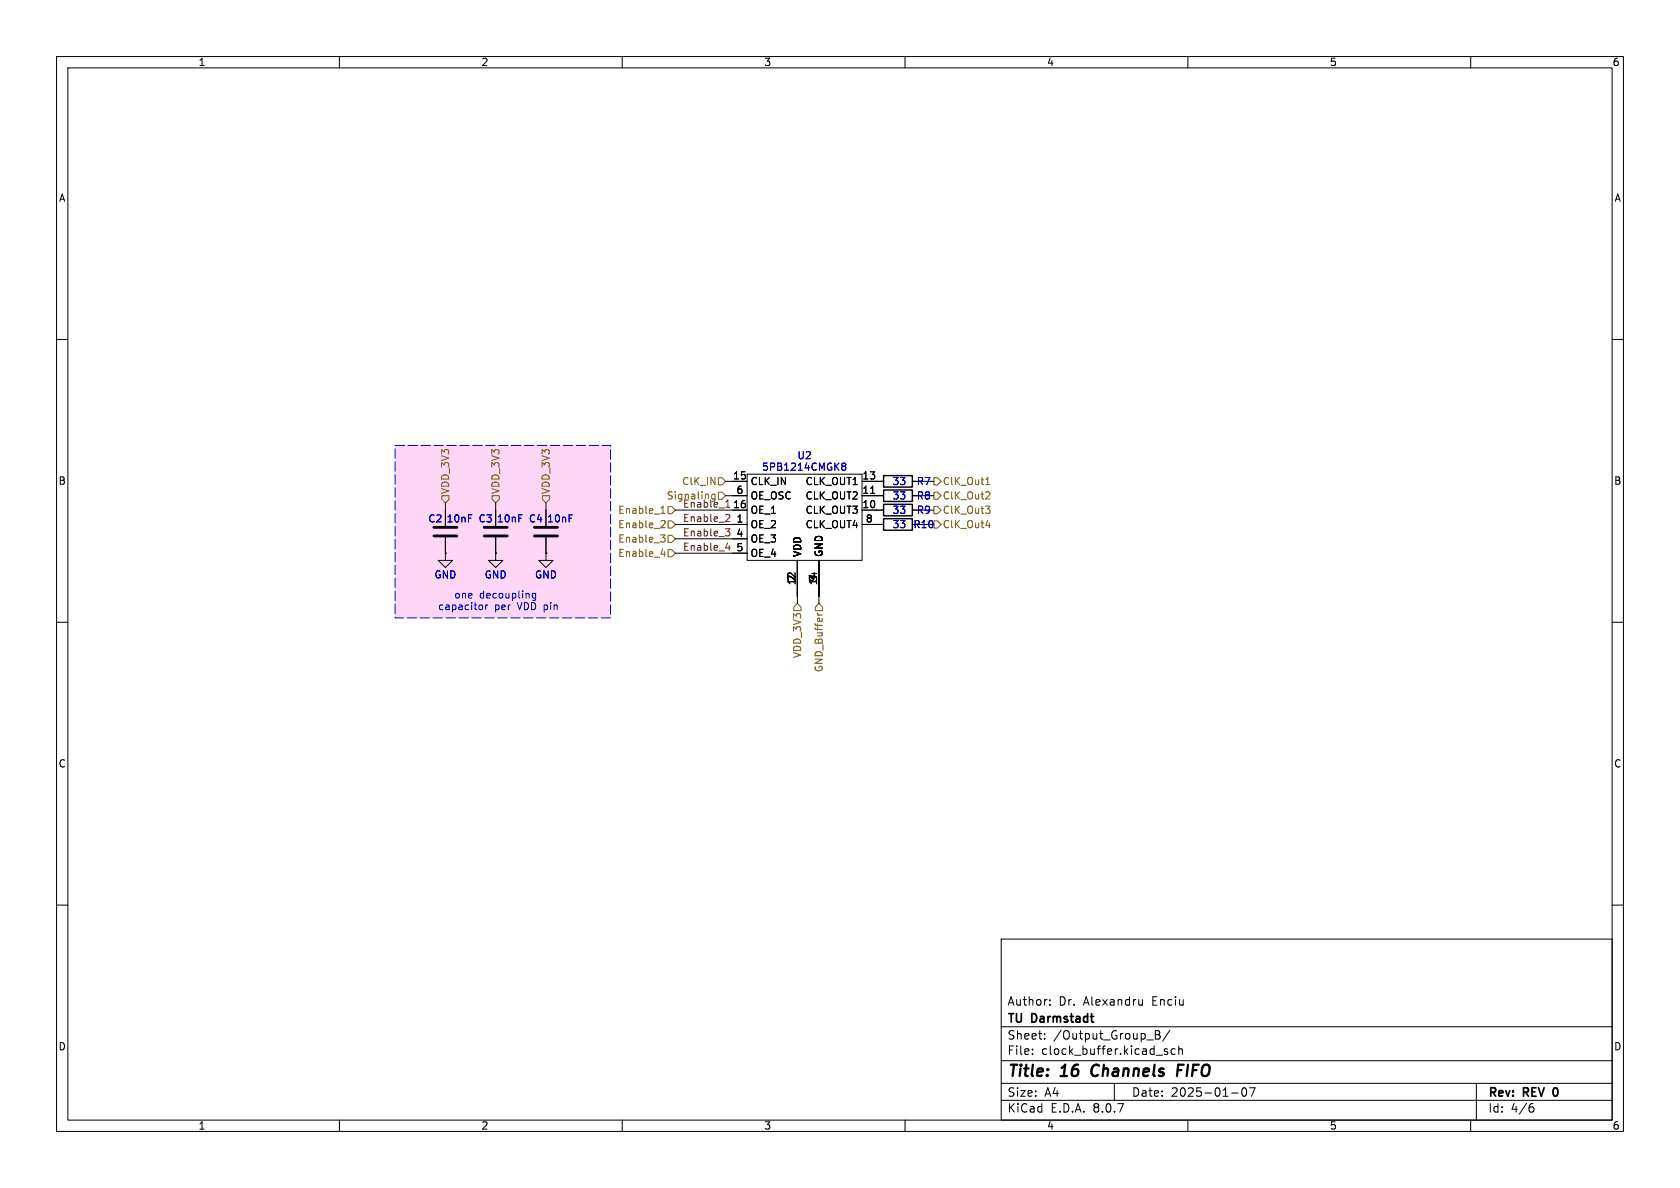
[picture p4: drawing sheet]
<svg xmlns="http://www.w3.org/2000/svg" width="297mm" height="210mm" viewBox="0 0 297 210" stroke-linecap="round" stroke-linejoin="round" font-family="sans-serif">
<g fill="none" stroke="#000" stroke-width=".18">
<path d="M10 10h277v190h-277zM12 12h273v186h-273zM60 10v2M110 10v2M160 10v2M210 10v2M260 10v2M10 60h2M285 60h2M10 110h2M285 110h2M10 160h2"/>
<path d="M177 166h108v32h-108zM185.6 177.6v.1M185.6 176.8v.1M202 176.7v1M202 177.6l-.5 .1M285 160h2M60 198v2M110 198v2M160 198v2M177 194.5h108M177 191.5h108M177 187.5h108"/>
<path d="M177 181.5h108M182.5 186.3v.1M182.5 185.5v.1M184.7 183.6v.1M184.7 182.8v.1M197 191.5v3M204.2 182.2h.5l.3 .1v.3l-.3 .3a.4 .4 0 0 1 .4 .4 .4 .4 0 0 1-.3 .4h-.6zM204.2 182.9h.5M206.4 185.5l-.4-.1-.2 .2 .1 .2 .5 .2v.3h-.6M206.8 182.1l-1.3 2M207.7 185.5l-.4-.1-.3 .3v.4l.2 .2h.5M208.4 185.5l.2-.1 .4 .1v.9"/>
<path d="M208.4 184.9v1.5M210 198v2M217.7 193.2h1.2M219.7 192.4l.2-.1a.81 .81 0 0 1 .6 .6 .81 .81 0 0 1-.3 .8l-.2 .1a.81 .81 0 0 1-.3-1.4zM220.9 192.3h1l-.7 1.5M260 198v2M261 191.5v6.5M270.6 195.7h.4l.2 .3-.1 .5-.5 .1M271 195.1l-.4 .1"/>
</g>
<path d="M274.6 192.6v.9" fill="none" stroke="#000" stroke-width=".3"/>
<path d="M193.2 188.5a1.27 1.27 0 0 0 0 1.6M208.2 189.2h.7M209.3 188.2h-1l-.2 2" fill="none" stroke="#000" stroke-width=".4"/>
<path d="M69.8 78.7h38.1v30.5h-38.1z" fill="#ffd6f6"/>
<path d="M156.2 86.6h5.1v2h-5.1zM156.2 91.7h5.1v2h-5.1zM156.2 84.1h5.1v2h-5.1zM156.2 89.2h5.1v2h-5.1z" fill="none" stroke="#020000" stroke-width=".25"/>
<g fill="none" stroke="#000" stroke-width=".18">
<path d="M78.7 97.8h.1M78.7 88.9v4.1M78.7 95v2.8M87.6 97.8h.1M87.6 88.9v4.1M87.6 95v2.8M96.5 97.8h.1M96.5 88.9v4.1M96.5 95v2.8M119.4 92.7h12.7M119.4 90.2h12.7M119.4 95.3h12.7"/>
<path d="M119.4 97.8h12.7M128.3 87.6h3.8M128.3 85.1h3.8M141 99.1v7.6M144.8 99.1v7.6M152.4 87.6h3.8M152.4 92.7h3.8M152.4 90.2h3.8M152.4 85.1h3.8M153.9 87.2h.7M161.3 87.6h3.8M161.3 90.2h3.8"/>
<path d="M161.3 85.1h3.8"/>
</g>
<path d="M78.7 97.8v1.3h1.3l-1.3 1.2-1.2-1.2h1.2M87.6 97.8v1.3h1.3l-1.3 1.2-1.2-1.2h1.2M96.5 97.8v1.3h1.3l-1.3 1.2-1.3-1.2h1.3M132.1 83.8h20.3v15.3h-20.3z" fill="none" stroke="#020000" stroke-width=".18"/>
<path d="M149 82.4l-.2-.2 .2-.3h.3l.2 .2-.2 .3M149 82.4l-.2 .2 .1 .4 .1 .1h.4l.1-.2v-.3l-.2-.2M149 82.4h.3M85.2 107l.1 .5-.2 .3M85.9 106.9v.9M86 107l-.1 .2M94.7 104.9v1l-.2 .3-.3-.1M94.7 104.9h-.4l-.2 .2 .1 .6h.5" fill="none" stroke="#0000c2" stroke-width=".18"/>
<path d="M76.7 93.2h4.1M76.7 94.7h4.1M85.6 93.2h4.1M85.6 94.7h4.1M94.5 93.2h4.1M94.5 94.7h4.1" fill="none" stroke="#020000" stroke-width=".51"/>
<g fill="none" stroke="#725600" stroke-width=".18">
<path d="M78.1 87.6h1.3v.7l-.7 .6-.6-.6zM87 87.6h1.3v.7l-.7 .6-.6-.6zM95.9 87.6h1.3v.7l-.7 .6-.6-.6zM116.8 94.6h.8l-.4 .4 .3 .2 .1 .4-.3 .2h-.3M116.9 97.9h.7M116.9 90.7h.7M116.9 89.8l.3-.3v1.2M117 92l.5 .1 .1 .3-.8 .9h.8M117.5 97.5v.9M118.1 92.1h.6l.7 .6-.7 .6h-.6zM118.1 94.6h.6l.7 .7-.7 .6h-.6zM118.1 97.2h.6l.7 .6-.7 .6h-.6z"/>
<path d="M118.1 89.5h.6l.7 .7-.7 .6h-.6zM126.4 87.4v1M126.4 87.4h-.5l-.1 .6M127 84.5h.6l.7 .6-.7 .6h-.6zM127 87h.6l.7 .6-.7 .7h-.6zM165.1 87h.6l.7 .6-.7 .7h-.6zM165.1 92.1h.6l.7 .6-.7 .6h-.6zM165.1 84.5h.6l.7 .6-.7 .6h-.6zM165.1 89.5h.6l.7 .7-.7 .6h-.6zM174.2 89.5h.8l-.4 .5M174.3 92.9h.8M174.3 85.7h.7"/>
<path d="M174.4 84.7l.2-.3v1.3M174.5 86.9l.4 .1 .1 .3-.8 .9h.8M174.8 90l.2 .2v.3l-.2 .2M174.9 92.4v.9M140.3 107.3l.7-.6 .6 .6v.7h-1.3zM144.5 108.4l.3 .3M144.8 106.7l.6 .6v.7h-1.3v-.7z"/>
</g>
<path d="M128.2 93.5h.8l-.4 .5 .4 .1v.4l-.2 .2h-.4M128.3 89.7h.7M128.3 88.8l.4-.4v1.3M128.3 96.9h.8M128.5 90.9l.4 .1 .1 .3-.8 .9h.8M128.9 96.4v.9" fill="none" stroke="#840000" stroke-width=".18"/>
<path d="M69.8 78.7h38.1v30.5h-38.1z" fill="none" stroke="#0000c2" stroke-width=".18" stroke-dasharray="1.7 .6"/>
<g font-size="2.8">
<text x="178" y="190.9">Title:</text>
<text x="187.7" y="190.9">16</text>
<text x="193.8" y="190.9">Channels</text>
<text x="209.7" y="190.9">FIFO</text>
</g>
<g font-size="2.1">
<text x="178" y="178">Author:</text>
<text x="187.2" y="178">Dr.</text>
<text x="191.6" y="178">Alexandru</text>
<text x="203.8" y="178">Enciu</text>
<text x="178" y="184">Sheet:</text>
<text x="178" y="181.2">TU</text>
<text x="182.5" y="181.2">Darmstadt</text>
<text x="186.2" y="184">/Output_Group_B/</text>
<text x="178" y="186.7">File:</text>
<text x="184.1" y="186.7">clock_buffer.kicad_sch</text>
<text x="178" y="196.9">KiCad</text>
<text x="178" y="194.1">Size:</text>
<text x="184.7" y="194.1">A4</text>
<text x="185.7" y="196.9">E.D.A.</text>
<text x="193.3" y="196.9">8.0.7</text>
<text x="200" y="194.1">Date:</text>
<text x="207" y="194.1">2025-01-07</text>
<text x="263" y="194.3">Rev:</text>
<text x="263" y="196.9">Id:</text>
<text x="267.1" y="196.9">4/6</text>
<text x="269.4" y="194.3">REV</text>
<text x="275.3" y="194.3">0</text>
</g>
<g font-size="1.8">
<text x="35" y="11.9">1</text>
<text x="85" y="11.9">2</text>
<text x="135" y="11.9">3</text>
<text x="185" y="11.9">4</text>
<text x="235" y="11.9">5</text>
<text x="285" y="11.9">6</text>
<text x="10.3" y="35.9">A</text>
<text x="285.3" y="35.9">A</text>
<text x="10.3" y="85.9">B</text>
<text x="129.5" y="84.8">15</text>
<text x="129.5" y="89.9">16</text>
<text x="130.1" y="87.4">6</text>
<text x="132.6" y="86">CLK_IN</text>
<text x="132.6" y="88.5">OE_OSC</text>
<text x="142.3" y="88.5">CLK_OUT2</text>
<text x="142.3" y="86">CLK_OUT1</text>
<text x="152.4" y="89.9">10</text>
<text x="152.4" y="87.4">11</text>
<text x="152.4" y="84.8">13</text>
<text x="285.3" y="85.9">B</text>
<text x="130.1" y="92.5">1</text>
<text x="130.1" y="95">4</text>
<text x="132.6" y="93.6">OE_2</text>
<text x="132.6" y="91">OE_1</text>
<text x="142.3" y="91">CLK_OUT3</text>
<text x="142.3" y="93.6">CLK_OUT4</text>
<text x="153" y="92.5">8</text>
<text x="161.4" y="93.6">R10</text>
<text x="130.1" y="97.5">5</text>
<text x="132.6" y="96.1">OE_3</text>
<text x="132.6" y="98.7">OE_4</text>
<text x="141.8" y="98.6" transform="rotate(-90 141.8 98.6)">VDD</text>
<text x="145.6" y="98.6" transform="rotate(-90 145.6 98.6)">GND</text>
<text x="140.7" y="103.5" transform="rotate(-90 140.7 103.5)">12</text>
<text x="140.7" y="102.9" transform="rotate(-90 140.7 102.9)">7</text>
<text x="144.5" y="103.5" transform="rotate(-90 144.5 103.5)">14</text>
<text x="144.5" y="102.9" transform="rotate(-90 144.5 102.9)">9</text>
<text x="10.3" y="135.9">C</text>
<text x="285.3" y="135.9">C</text>
<text x="10.3" y="185.9">D</text>
<text x="285.3" y="185.9">D</text>
<text x="35" y="199.9">1</text>
<text x="85" y="199.9">2</text>
<text x="135" y="199.9">3</text>
<text x="185" y="199.9">4</text>
<text x="235" y="199.9">5</text>
<text x="285" y="199.9">6</text>
</g>
<g font-size="1.8" fill="#0000c2">
<text x="134.6" y="83.4">5PB1214CMGK8</text>
<text x="140.9" y="81.4">U2</text>
<text x="157.7" y="88.5">33</text>
<text x="157.7" y="86">33</text>
<text x="162" y="88.5">R8</text>
<text x="162" y="86">R7</text>
<text x="75.6" y="92.6">C2</text>
<text x="78.9" y="92.6">10nF</text>
<text x="84.5" y="92.6">C3</text>
<text x="87.7" y="92.6">10nF</text>
<text x="93.4" y="92.6">C4</text>
<text x="96.6" y="92.6">10nF</text>
<text x="157.7" y="93.6">33</text>
<text x="157.7" y="91">33</text>
<text x="162" y="91">R9</text>
<text x="76.7" y="102.5">GND</text>
<text x="80.2" y="106">one</text>
<text x="84.8" y="106">decoupling</text>
<text x="85.6" y="102.5">GND</text>
<text x="94.5" y="102.5">GND</text>
<text x="77.4" y="108.1">capacitor</text>
<text x="87.4" y="108.1">per</text>
<text x="91.6" y="108.1">VDD pin</text>
</g>
<g font-size="1.8" fill="#725600">
<text x="79.6" y="87.4" transform="rotate(-90 79.6 87.4)">VDD_3V3</text>
<text x="88.5" y="87.4" transform="rotate(-90 88.5 87.4)">VDD_3V3</text>
<text x="97.4" y="87.4" transform="rotate(-90 97.4 87.4)">VDD_3V3</text>
<text x="117.8" y="88.5">Signaling</text>
<text x="120.5" y="86">ClK_IN</text>
<text x="166.6" y="88.5">ClK_Out2</text>
<text x="166.6" y="86">ClK_Out1</text>
<text x="109.2" y="93.6">Enable_2</text>
<text x="109.2" y="91">Enable_1</text>
<text x="166.6" y="93.6">ClK_Out4</text>
<text x="166.6" y="91">ClK_Out3</text>
<text x="109.2" y="96.1">Enable_3</text>
<text x="109.2" y="98.7">Enable_4</text>
<text x="141.8" y="116.4" transform="rotate(-90 141.8 116.4)">VDD_3V3</text>
<text x="145.6" y="118.9" transform="rotate(-90 145.6 118.9)">GND_Buffer</text>
</g>
<g font-size="1.8" fill="#840000">
<text x="120.6" y="89.8">Enable_1</text>
<text x="120.6" y="94.9">Enable_3</text>
<text x="120.6" y="92.4">Enable_2</text>
<text x="120.6" y="97.4">Enable_4</text>
</g>
</svg>
